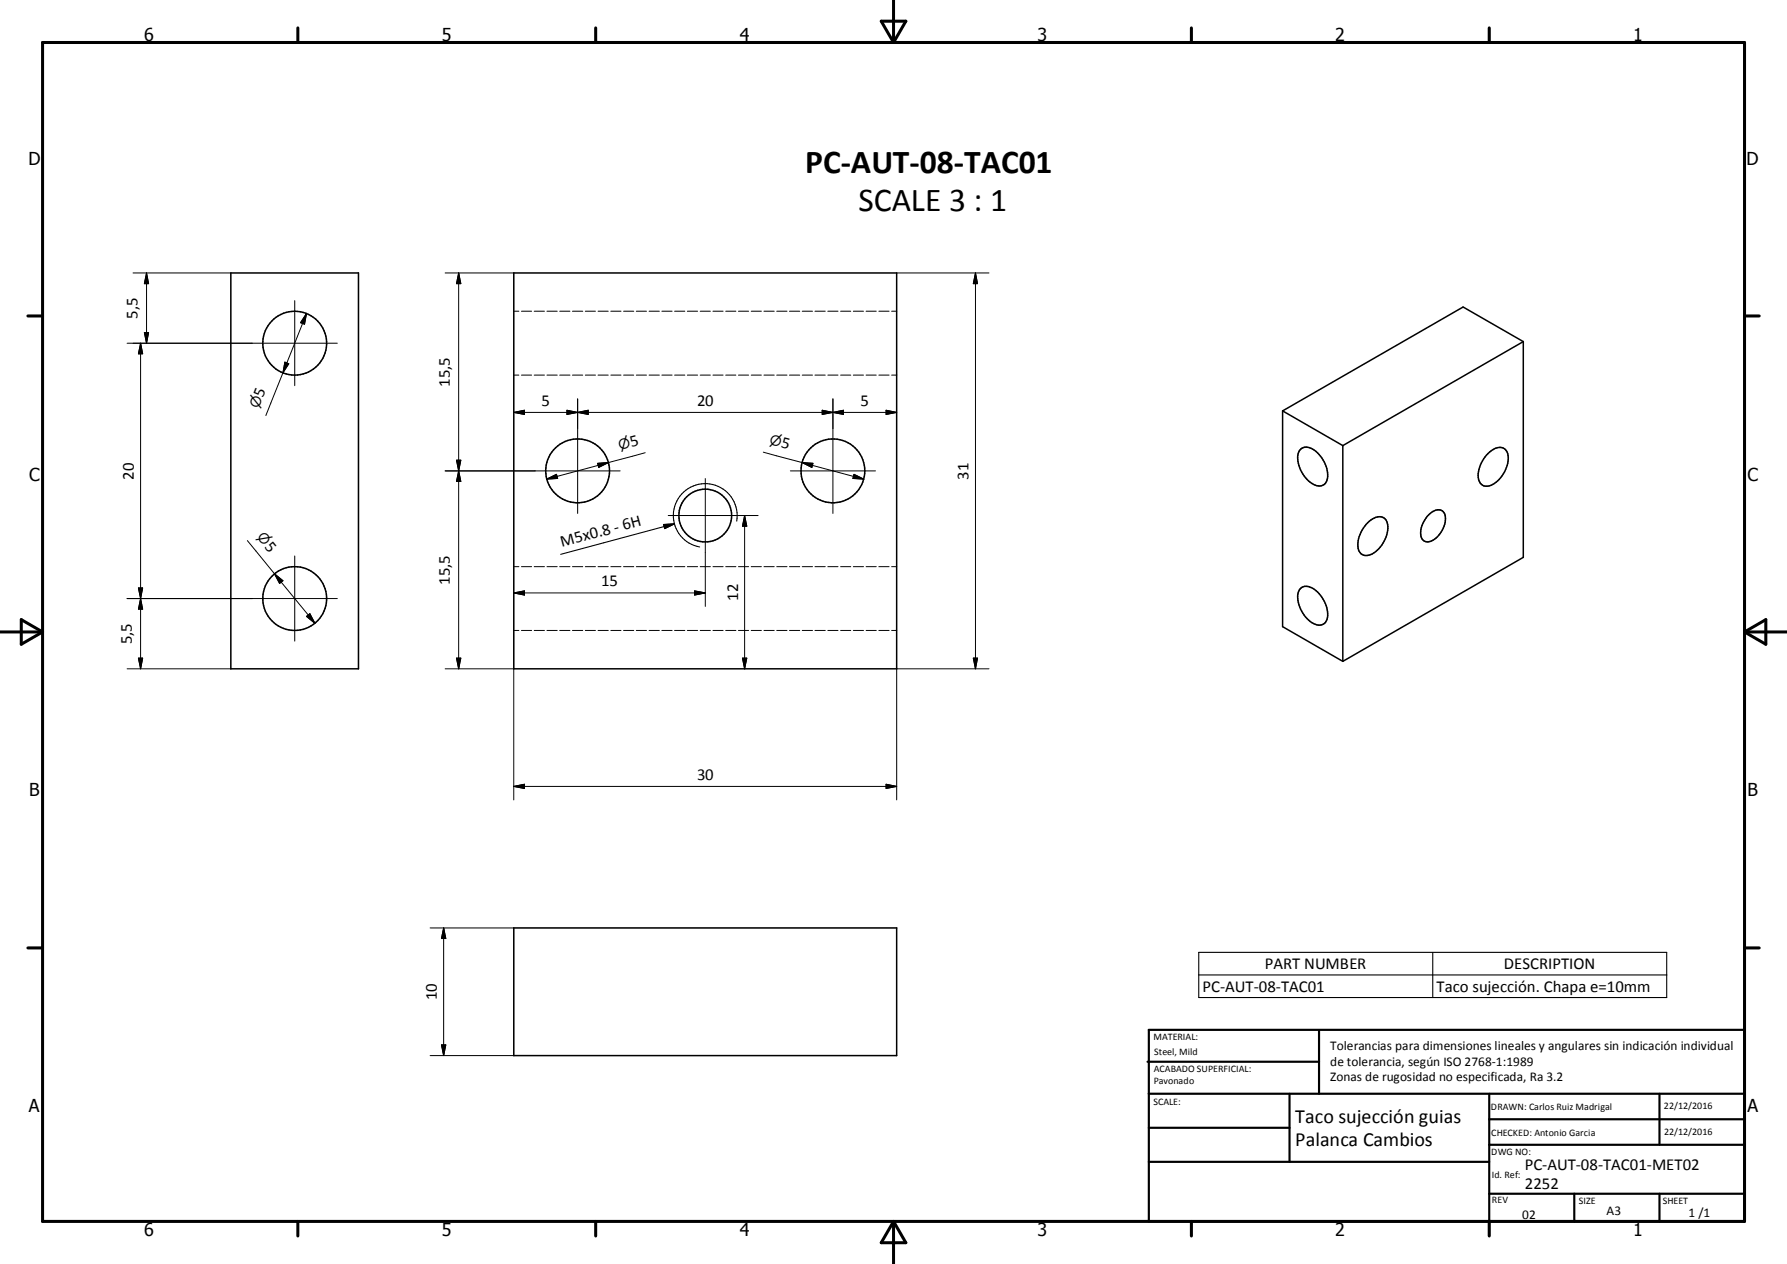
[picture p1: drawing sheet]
<svg xmlns="http://www.w3.org/2000/svg" width="420mm" height="297mm" viewBox="0 0 420 297" stroke-linecap="round" stroke-linejoin="round" font-family="sans-serif">
<g fill="none" stroke="#000" stroke-width=".36">
<path d="M54.3 64.1h30v93.1h-30zM120.8 64.1h90v93.1h-90zM301.5 96.6l14.1 8.1M301.5 96.6v50.7l14.1 8.1M358 80.3l-42.4 24.4M358 80.3l-14.1-8.2-42.4 24.5M358 80.3v50.7l-42.4 24.4M305.6 105.7a2.38 2.38 0 0 1 3.3 .1 7.3 7.3 0 0 1 3 7 2.12 2.12 0 0 1-3.5 .8 7.2 7.2 0 0 1-3.2-7.3zM315.6 104.7v50.7M349.7 106.6a3.2 3.2 0 0 1 4-1.1 4.1 4.1 0 0 1 .2 4.8 6.1 6.1 0 0 1-4.5 4 2.15 2.15 0 0 1-2-2.6 7.8 7.8 0 0 1 2.3-5.1zM305.6 138.4a2.44 2.44 0 0 1 3.3 .1 7.3 7.3 0 0 1 3 7 2.14 2.14 0 0 1-3.5 .8 7.2 7.2 0 0 1-3.2-7.3zM321.4 122.9a3.2 3.2 0 0 1 4-1.2 4.2 4.2 0 0 1 .2 4.9 5.6 5.6 0 0 1-4.8 3.9 2.37 2.37 0 0 1-1.6-2.9 7.9 7.9 0 0 1 2.2-4.7z"/>
<path d="M335.8 121a2.49 2.49 0 0 1 3.4-.8 4.5 4.5 0 0 1-.7 5.2 3.5 3.5 0 0 1-3.6 1.8 2.63 2.63 0 0 1-.8-3.3l.6-1.3zM120.8 218h90v30h-90z"/>
<circle cx="69.3" cy="80.7" r="7.5"/>
<circle cx="135.8" cy="110.6" r="7.5"/>
<circle cx="195.8" cy="110.6" r="7.5"/>
<circle cx="165.8" cy="121.1" r="6.2"/>
<circle cx="69.3" cy="140.7" r="7.5"/>
</g>
<path d="M156 123.2l2.5-.1-2.3 1.1zM158.5 123.1l-26.7 7.2M173.2 122.5a7.5 7.5 0 0 0-6.1-8.7 7.5 7.5 0 0 0-8.7 6 7.5 7.5 0 0 0 6.1 8.7M281.8 223.8h110v10.6h-110zM281.8 229.1h110M336.8 223.8v10.6" fill="none" stroke="#000" stroke-width=".25"/>
<g fill="none" stroke="#000" stroke-width=".24">
<path d="M31.3 64.1h23M33.9 78.1h1l-.5 2.6zM34.4 64.1l.5 2.6h-1zM34.4 64.1v16.6M69.3 70.6v20M72 73.7l-5.5 13.9M72 73.7l-.4 2.5-1-.4zM104.6 64.1h16.2M107.8 64.1l.5 2.6h-1zM107.8 64.1v93.1M120.8 73.1h1.2M122.6 73.1h2.4"/>
<path d="M125.6 73.1h2.4M128.6 73.1h2.4M131.6 73.1h2.4M134.6 73.1h2.4M137.6 73.1h2.4M140.6 73.1h2.4M143.6 73.1h2.4M146.6 73.1h2.4M149.6 73.1h2.4M152.6 73.1h2.4M155.6 73.1h2.4M158.6 73.1h2.4"/>
<path d="M161.6 73.1h2.4M164.6 73.1h2.4M167.6 73.1h2.4M170.6 73.1h2.4M173.6 73.1h2.4M176.6 73.1h2.4M179.6 73.1h2.4M182.6 73.1h2.4M185.6 73.1h2.4M188.6 73.1h2.4M191.6 73.1h2.4M194.6 73.1h2.4"/>
<path d="M197.6 73.1h2.4M200.6 73.1h2.4M203.6 73.1h2.4M206.6 73.1h2.4M209.6 73.1h1.2M210.8 64.1h21.7M229.3 64.1v93.1M229.3 64.1l.5 2.6h-1zM29.9 80.7h49.4M33 80.7v76.5M33 80.7l.5 2.4h-1zM66.5 87.6l-4 10"/>
<path d="M67 85.1l.9 .4-1.4 2.1zM120.8 88.1h1.2M120.8 96.9l2.5-.5v1zM120.8 96.9h90M122.6 88.1h2.4M125.6 88.1h2.4M128.6 88.1h2.4M131.6 88.1h2.4M133.3 96.4l2.5 .5-2.5 .5zM134.6 88.1h2.4M135.8 93.7v27M135.8 96.9l2.5-.5v1z"/>
<path d="M137.6 88.1h2.4M140.6 88.1h2.4M143.6 88.1h2.4M146.6 88.1h2.4M149.6 88.1h2.4M152.6 88.1h2.4M155.6 88.1h2.4M158.6 88.1h2.4M161.6 88.1h2.4M164.6 88.1h2.4M167.6 88.1h2.4M170.6 88.1h2.4"/>
<path d="M173.6 88.1h2.4M176.6 88.1h2.4M179.6 88.1h2.4M182.6 88.1h2.4M185.6 88.1h2.4M188.6 88.1h2.4M191.6 88.1h2.4M193.3 96.4l2.5 .5-2.5 .5zM194.6 88.1h2.4M195.8 93.7v27M195.8 96.9l2.5-.5v1zM197.6 88.1h2.4"/>
<path d="M200.6 88.1h2.4M203.6 88.1h2.4M206.6 88.1h2.4M208.3 96.4l2.5 .5-2.5 .5zM209.6 88.1h1.2M104.6 110.6h41.2M107.3 108.1h1l-1 5h1zM128.5 112.6l2.3-1.1 .3 .9zM140.5 108.9l2.5-.2-2.3 1.1zM143 108.7l-14.5 3.9M151.6 106.4l-8.6 2.3M165.8 112.5v30"/>
<path d="M179.4 106.3l9.1 2.4M185.8 110.6h20M188.5 108.7l14.5 3.9M188.5 108.7l2.6 .2-.3 .9zM200.7 111.5l2.3 1.1-2.5-.2zM32.5 138.2h1l-.5 2.4zM58.1 127l6.4 7.8M64.5 134.8l9.5 11.7M64.5 134.8l2 1.7-.8 .6zM69.3 130.6v20.1M120.8 133.2h1.2M120.8 139.3l2.5-.5v1z"/>
<path d="M120.8 139.3h45M122.6 133.2h2.4M125.6 133.2h2.4M128.6 133.2h2.4M131.6 133.2h2.4M134.6 133.2h2.4M137.6 133.2h2.4M140.6 133.2h2.4M143.6 133.2h2.4M146.6 133.2h2.4M149.6 133.2h2.4M152.6 133.2h2.4"/>
<path d="M155.6 133.2h2.4M157.1 121.1h21.1M158.6 133.2h2.4M161.6 133.2h2.4M163.3 138.8l2.5 .5-2.5 .5zM164.6 133.2h2.4M167.6 133.2h2.4M170.6 133.2h2.4M173.6 133.2h2.4M175 121.1v36.1M175 121.1l.5 2.6h-1zM176.6 133.2h2.4"/>
<path d="M179.6 133.2h2.4M182.6 133.2h2.4M185.6 133.2h2.4M188.6 133.2h2.4M191.6 133.2h2.4M194.6 133.2h2.4M197.6 133.2h2.4M200.6 133.2h2.4M203.6 133.2h2.4M206.6 133.2h2.4M209.6 133.2h1.2M29.9 140.6h49.4"/>
<path d="M29.9 157.2h24.4M32.5 154.6h1l-.5 2.6zM33 140.6l.5 2.5h-1zM72 144.8l.8-.6 1.2 2.3zM104.6 157.2h16.2v30.8M107.3 154.6h1l-.5 2.6zM120.8 148.1h1.2M122.6 148.1h2.4M125.6 148.1h2.4M128.6 148.1h2.4M131.6 148.1h2.4M134.6 148.1h2.4"/>
<path d="M137.6 148.1h2.4M140.6 148.1h2.4M143.6 148.1h2.4M146.6 148.1h2.4M149.6 148.1h2.4M152.6 148.1h2.4M155.6 148.1h2.4M158.6 148.1h2.4M161.6 148.1h2.4M164.6 148.1h2.4M167.6 148.1h2.4M170.6 148.1h2.4"/>
<path d="M173.6 148.1h2.4M174.5 154.6h1l-.5 2.6zM176.6 148.1h2.4M179.6 148.1h2.4M182.6 148.1h2.4M185.6 148.1h2.4M188.6 148.1h2.4M191.6 148.1h2.4M194.6 148.1h2.4M197.6 148.1h2.4M200.6 148.1h2.4M203.6 148.1h2.4"/>
<path d="M206.6 148.1h2.4M209.6 148.1h1.2M228.8 154.6h1l-.5 2.6zM232.5 157.2h-21.7v30.8M120.8 184.8h90M120.8 184.8l2.5-.5v1zM208.3 184.3l2.5 .5-2.5 .5zM101.1 218h19.7M104.3 218v30M104.3 218l.5 2.5h-1zM101.1 248h19.7M103.8 245.5h1l-.5 2.5z"/>
</g>
<g fill="none" stroke="#000" stroke-width=".71">
<path d="M10 10h400v277h-400zM70 6.6v3.4M140 6.6v3.4M207.1 5h5.8l-2.9 5zM210 0v10M280 6.6v3.4M350 6.6v3.4M6.6 74.2h3.4M410 74.2h3.5M0 148.5h10M5 145.6l5 2.9-5 2.9zM410 148.5h10.1"/>
<path d="M410 148.5l5.1-2.9v5.8zM6.6 222.7h3.4M410 222.7h3.5M70 287v3.4M140 287v3.4M210 287v10M210 287l2.9 5h-5.8zM280 287v3.4M350 287v3.4"/>
</g>
<g fill="none" stroke="#000" stroke-width=".51">
<path d="M269.7 249.5h40.3M270 242h140v45h-140zM270 257h140M303.1 257v16M310 242v15M350 257v30M390.1 257v12M270 265h33.1M270 273h80M350 269h60M350 263h60M350 280.5h60"/>
<path d="M370 280.5v6.5M390.1 280.5v6.5"/>
</g>
<g fill="#000" stroke="#000" stroke-width=".24">
<path d="M33.9 78.1h1l-.5 2.6zM34.4 64.1l.5 2.6h-1zM72 73.7l-.4 2.5-1-.4zM107.8 64.1l.5 2.6h-1zM229.3 64.1l.5 2.6h-1zM33 80.7l.5 2.4h-1zM67 85.1l.9 .4-1.4 2.1zM120.8 96.9l2.5-.5v1zM133.3 96.4l2.5 .5-2.5 .5zM135.8 96.9l2.5-.5v1zM193.3 96.4l2.5 .5-2.5 .5zM195.8 96.9l2.5-.5v1z"/>
<path d="M208.3 96.4l2.5 .5-2.5 .5zM107.3 108.1h1l-.5 2.5zM107.8 110.6l.5 2.5h-1zM128.5 112.6l2.3-1.1 .3 .9zM140.5 108.9l2.5-.2-2.3 1.1zM188.5 108.7l2.6 .2-.3 .9zM200.7 111.5l2.3 1.1-2.5-.2zM32.5 138.2h1l-.5 2.4zM64.5 134.8l2 1.7-.8 .6zM120.8 139.3l2.5-.5v1zM163.3 138.8l2.5 .5-2.5 .5zM175 121.1l.5 2.6h-1z"/>
<path d="M32.5 154.6h1l-.5 2.6zM33 140.6l.5 2.5h-1zM72 144.8l.8-.6 1.2 2.3zM107.3 154.6h1l-.5 2.6zM174.5 154.6h1l-.5 2.6zM228.8 154.6h1l-.5 2.6zM120.8 184.8l2.5-.5v1zM208.3 184.3l2.5 .5-2.5 .5zM104.3 218l.5 2.5h-1zM103.8 245.5h1l-.5 2.5z"/>
</g>
<path d="M156 123.2l2.5-.1-2.3 1.1z" fill="#000" stroke="#000" stroke-width=".25"/>
<g font-size="7.9">
<text x="189.2" y="40.6">PC-AUT-08-TAC01</text>
<text x="201.8" y="49.6">SCALE 3 : 1</text>
</g>
<g font-size="4.7">
<text x="304.5" y="263.9">Taco sujección guias</text>
<text x="304.5" y="269.3">Palanca Cambios</text>
</g>
<g font-size="4.2">
<text x="33.9" y="9.6">6</text>
<text x="103.9" y="9.6">5</text>
<text x="173.9" y="9.6">4</text>
<text x="243.8" y="9.6">3</text>
<text x="313.9" y="9.6">2</text>
<text x="383.9" y="9.6">1</text>
<text x="6.7" y="38.7">D</text>
<text x="410.5" y="38.7">D</text>
<text x="6.9" y="112.9">C</text>
<text x="410.7" y="112.9">C</text>
<text x="6.9" y="187.1">B</text>
<text x="410.7" y="187.1">B</text>
<text x="6.8" y="261.4">A</text>
<text x="410.7" y="261.4">A</text>
<text x="33.9" y="290.4">6</text>
<text x="103.9" y="290.4">5</text>
<text x="173.9" y="290.4">4</text>
<text x="243.8" y="290.4">3</text>
<text x="313.9" y="290.4">2</text>
<text x="383.9" y="290.4">1</text>
</g>
<g font-size="3.9">
<text x="32.3" y="74.8" transform="rotate(-90 32.3 74.8)">5,5</text>
<text x="61.8" y="93.6" transform="rotate(-68 61.8 93.6)">5</text>
<text x="105.7" y="90.8" transform="rotate(-90 105.7 90.8)">15,5</text>
<text x="127.3" y="95.3">5</text>
<text x="163.8" y="95.3">20</text>
<text x="202.3" y="95.3">5</text>
<text x="148.4" y="105.1" transform="rotate(-15 148.4 105.1)">5</text>
<text x="183.5" y="105.1" transform="rotate(15 183.5 105.1)">5</text>
<text x="31.5" y="112.7" transform="rotate(-90 31.5 112.7)">20</text>
<text x="227.7" y="112.7" transform="rotate(-90 227.7 112.7)">31</text>
<text x="62.1" y="128.4" transform="rotate(51 62.1 128.4)">5</text>
<text x="132.1" y="128.5" transform="rotate(-15 132.1 128.5)">M5x0.8 - 6H</text>
<text x="105.7" y="137.4" transform="rotate(-90 105.7 137.4)">15,5</text>
<text x="141.3" y="137.8">15</text>
<text x="173.5" y="141.1" transform="rotate(-90 173.5 141.1)">12</text>
<text x="31" y="151.4" transform="rotate(-90 31 151.4)">5,5</text>
<text x="163.8" y="183.2">30</text>
<text x="297.3" y="227.7">PART NUMBER</text>
<text x="353.5" y="227.7">DESCRIPTION</text>
<text x="282.6" y="233">PC-AUT-08-TAC01</text>
<text x="337.7" y="233.1">Taco sujección. Chapa e=10mm</text>
<text x="102.7" y="235" transform="rotate(-90 102.7 235)">10</text>
<text x="358.4" y="274.9">PC-AUT-08-TAC01-MET02</text>
<text x="358.4" y="279.4">2252</text>
</g>
<g font-size="3.3">
<text x="60.8" y="96.2" transform="rotate(-68 60.8 96.2)">⌀</text>
<text x="145.7" y="105.7" transform="rotate(-15 145.7 105.7)">⌀</text>
<text x="180.7" y="104.4" transform="rotate(15 180.7 104.4)">⌀</text>
<text x="60.3" y="126.2" transform="rotate(51 60.3 126.2)">⌀</text>
</g>
<g font-size="3.1">
<text x="312.7" y="246.8">Tolerancias para dimensiones lineales y angulares sin indicación individual</text>
<text x="312.7" y="250.4">de tolerancia, según ISO 2768-1:1989</text>
<text x="312.7" y="254">Zonas de rugosidad no especificada, Ra 3.2</text>
<text x="357.8" y="286.5">02</text>
<text x="377.6" y="285.6">A3</text>
<text x="396.9" y="285.9">1 /1</text>
</g>
<g font-size="2.4">
<text x="271.1" y="244.4">MATERIAL:</text>
<text x="271.2" y="252">ACABADO SUPERFICIAL:</text>
<text x="271.3" y="248">Steel, Mild</text>
<text x="271.2" y="254.7">Pavonado</text>
<text x="271.1" y="259.7">SCALE:</text>
<text x="350.4" y="260.8">DRAWN: Carlos Ruiz Madrigal</text>
<text x="391.1" y="260.6">22/12/2016</text>
<text x="350.5" y="267">CHECKED: Antonio Garcia</text>
<text x="391.2" y="266.7">22/12/2016</text>
<text x="350.5" y="271.4">DWG NO:</text>
<text x="350.7" y="276.9">Id. Ref:</text>
<text x="350.7" y="282.8">REV</text>
<text x="371.1" y="282.9">SIZE</text>
<text x="390.8" y="283">SHEET</text>
</g>
</svg>
